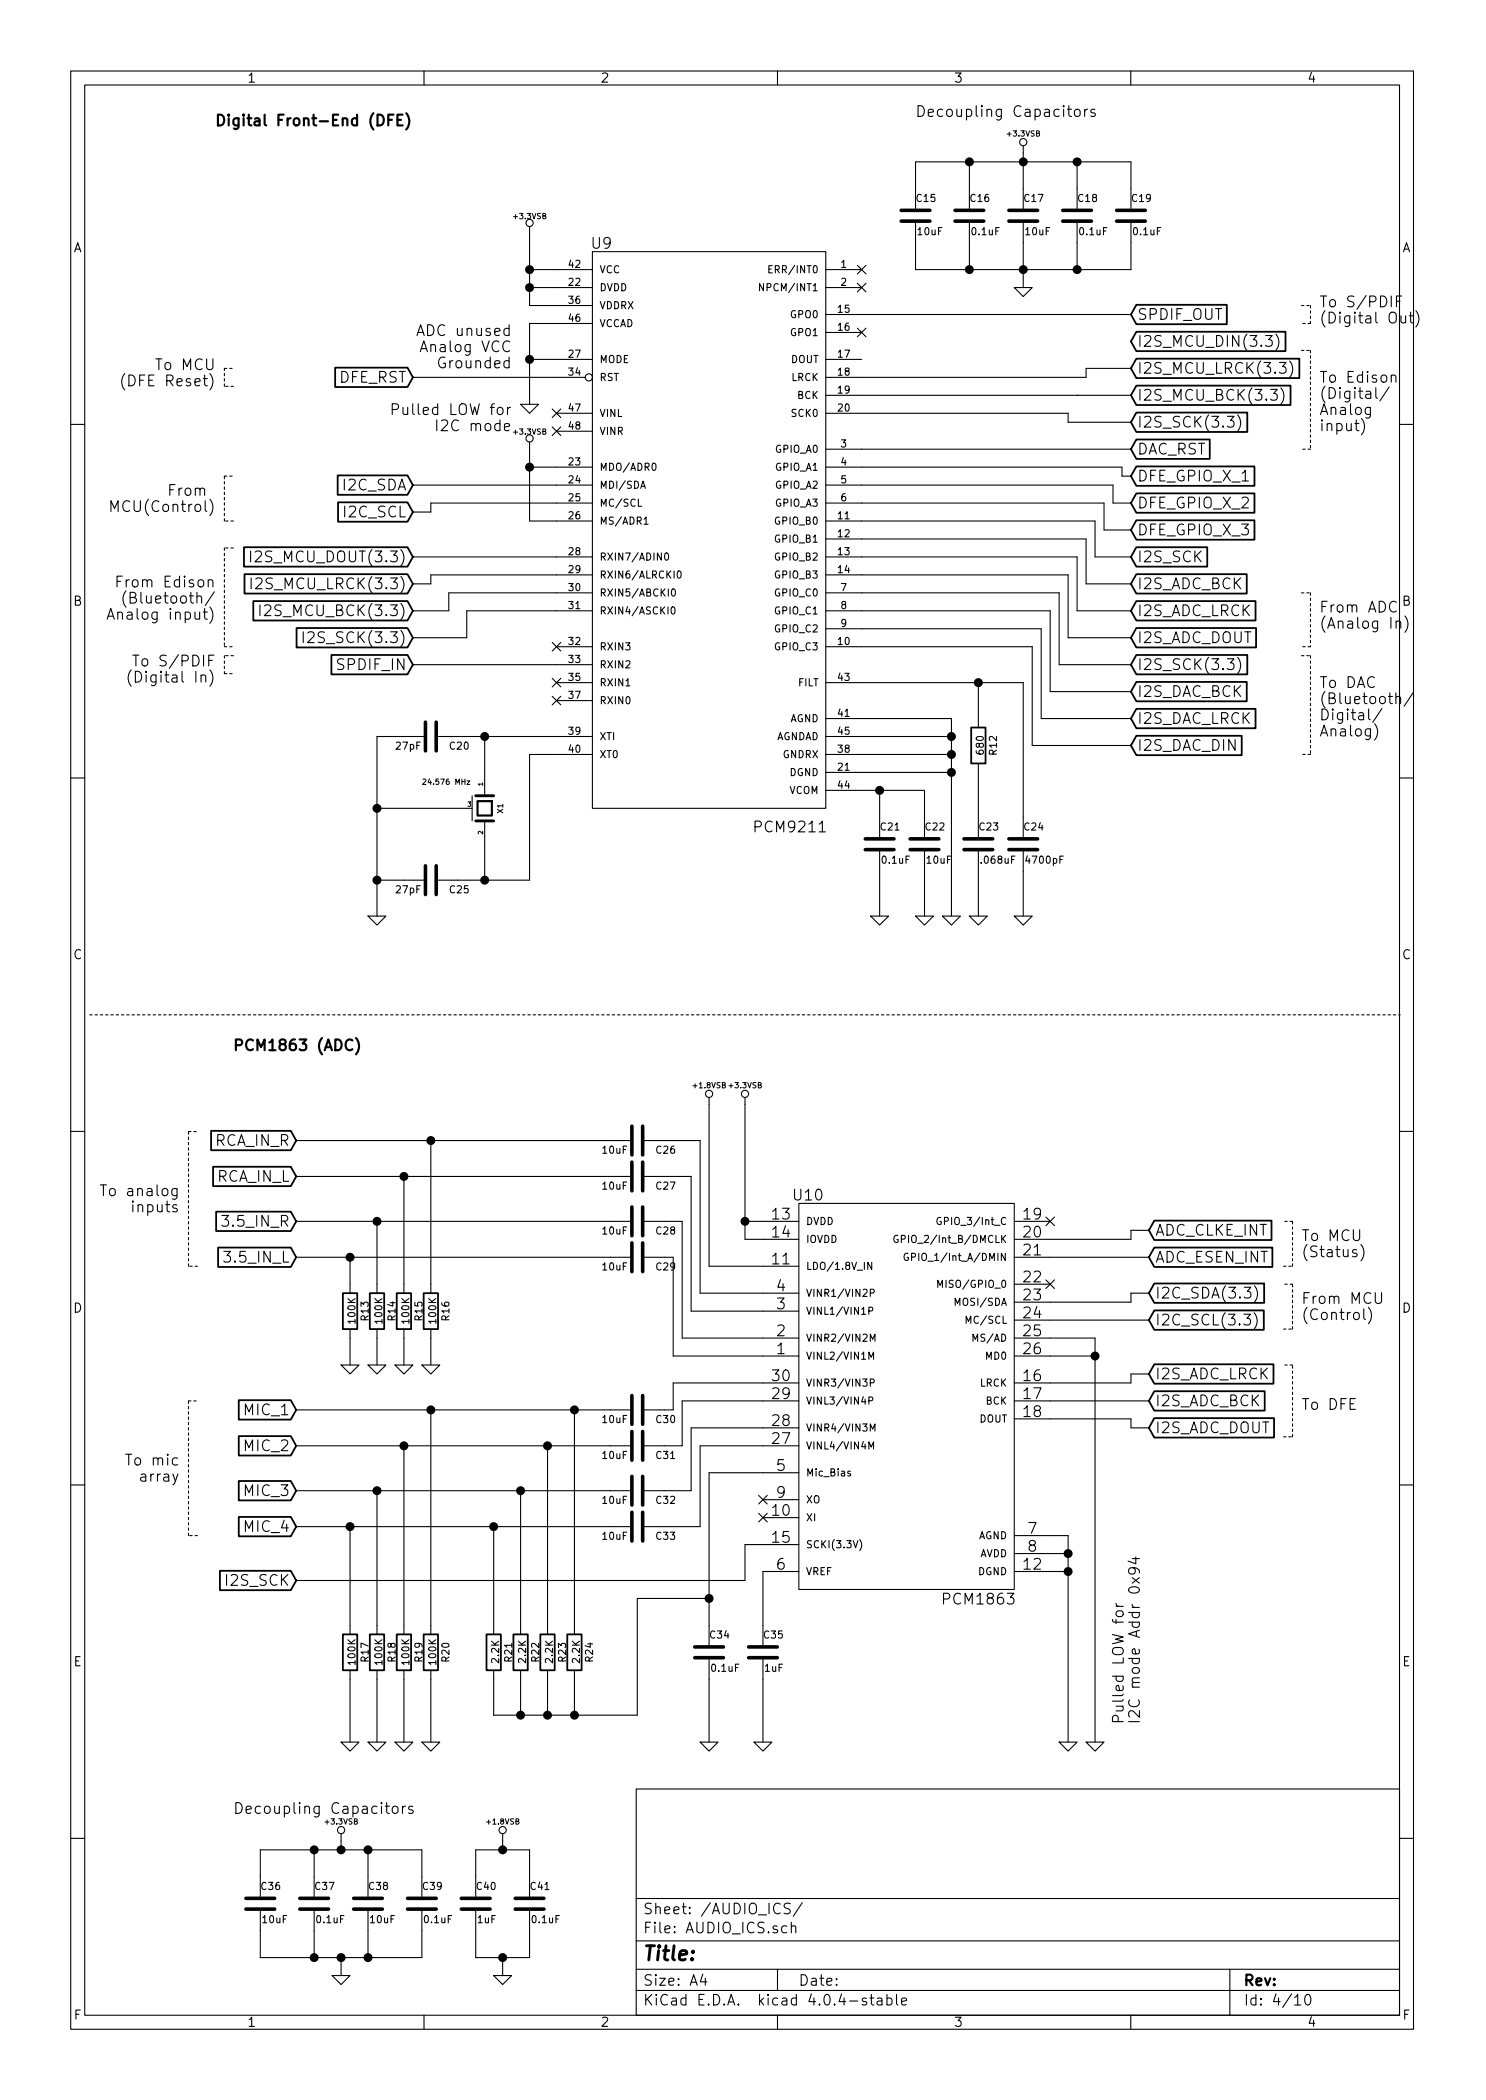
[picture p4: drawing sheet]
EESchema Schematic File Version 2
LIBS:museV2-rescue
LIBS:IntelEdisonBlockTemplate-cache
LIBS:74xgxx
LIBS:ac-dc
LIBS:actel
LIBS:adc-dac
LIBS:analog_switches
LIBS:atmel
LIBS:audio
LIBS:brooktre
LIBS:cmos_ieee
LIBS:conn
LIBS:contrib
LIBS:cypress
LIBS:dc-dc
LIBS:device
LIBS:digital-audio
LIBS:display
LIBS:dsp
LIBS:elec-unifil
LIBS:ftdi
LIBS:gennum
LIBS:graphic
LIBS:hc11
LIBS:intel
LIBS:interface
LIBS:ir
LIBS:linear
LIBS:logo
LIBS:memory
LIBS:microchip_pic10mcu
LIBS:microchip_pic12mcu
LIBS:microchip_pic16mcu
LIBS:microchip_pic18mcu
LIBS:microchip
LIBS:microchip1
LIBS:microcontrollers
LIBS:motorola
LIBS:msp430
LIBS:nxp_armmcu
LIBS:opto
LIBS:power
LIBS:philips
LIBS:powerint
LIBS:pspice
LIBS:references
LIBS:regul
LIBS:relays
LIBS:sensors
LIBS:siliconi
LIBS:special
LIBS:stm8
LIBS:stm32
LIBS:supertex
LIBS:texas
LIBS:transf
LIBS:transistors
LIBS:ttl_ieee
LIBS:valves
LIBS:video
LIBS:xilinx
LIBS:atx24
LIBS:muse-cache
LIBS:museV2-cache
EELAYER 25 0
EELAYER END
$Descr A4 8268 11693 portrait
encoding utf-8
Sheet 4 10
Title ""
Date ""
Rev ""
Comp ""
Comment1 ""
Comment2 ""
Comment3 ""
Comment4 ""
$EndDescr
Text Notes 1200 2850 2    60   ~ 0
From \nMCU(Control)
Text Notes 7350 1800 0    60   ~ 0
To S/PDIF\n(Digital Out)
Text Notes 7350 3500 0    60   ~ 0
From ADC\n(Analog In)
Text Notes 7350 4100 0    60   ~ 0
To DAC\n(Bluetooth/\nDigital/\nAnalog)
Text Notes 7350 2400 0    60   ~ 0
To Edison\n(Digital/\nAnalog\ninput)
Text Notes 1200 700  0    60   ~ 12
Digital Front-End (DFE)
NoConn ~ 4800 1850
Text Notes 2850 2050 2    60   ~ 0
ADC unused\nAnalog VCC\nGrounded
$Comp
L +3.3VSB #PWR045
U 1 1
P 2950 1300
F 0 "#PWR045" H 2950 1260 30  0001 C CNN
F 1 "+3.3VSB" H 2950 1400 30  0000 C CNN
F 2 "" H 2950 1300 60  0000 C CNN
F 3 "" H 2950 1300 60  0000 C CNN
	1    2950 1300
	1    0    0    -1  
$EndComp
Text Notes 2850 2400 2    60   ~ 0
Pulled LOW for\nI2C mode
$Comp
L GND-RESCUE-museV2-RESCUE-museV2 #PWR046
U 1 1
P 2950 2250
F 0 "#PWR046" H 2950 2250 30  0001 C CNN
F 1 "GND" H 2950 2180 30  0001 C CNN
F 2 "" H 2950 2250 60  0000 C CNN
F 3 "" H 2950 2250 60  0000 C CNN
	1    2950 2250
	1    0    0    -1  
$EndComp
NoConn ~ 5850 7150
Text Notes 6350 9600 1    60   ~ 0
Pulled LOW for\nI2C mode Addr 0x94
NoConn ~ 4250 8450
NoConn ~ 4250 8350
NoConn ~ 3100 2400
NoConn ~ 3100 2300
NoConn ~ 3100 3600
NoConn ~ 3100 3800
NoConn ~ 3100 3900
$Comp
L C-RESCUE-museV2 C20
U 1 1
P 2400 4100
F 0 "C20" V 2450 4200 40  0000 L CNN
F 1 "27pF" V 2450 3900 40  0000 L CNN
F 2 "" H 2438 3950 30  0000 C CNN
F 3 "" H 2400 4100 60  0000 C CNN
	1    2400 4100
	0    1    1    0   
$EndComp
$Comp
L GND-RESCUE-museV2-RESCUE-museV2 #PWR047
U 1 1
P 2100 5100
F 0 "#PWR047" H 2100 5100 30  0001 C CNN
F 1 "GND" H 2100 5030 30  0001 C CNN
F 2 "" H 2100 5100 60  0000 C CNN
F 3 "" H 2100 5100 60  0000 C CNN
	1    2100 5100
	1    0    0    -1  
$EndComp
$Comp
L R-RESCUE-museV2 R12
U 1 1
P 5450 4150
F 0 "R12" V 5530 4150 40  0000 C CNN
F 1 "680" V 5457 4151 40  0000 C CNN
F 2 "" V 5380 4150 30  0000 C CNN
F 3 "" H 5450 4150 30  0000 C CNN
	1    5450 4150
	1    0    0    -1  
$EndComp
$Comp
L GND-RESCUE-museV2-RESCUE-museV2 #PWR048
U 1 1
P 5700 5100
F 0 "#PWR048" H 5700 5100 30  0001 C CNN
F 1 "GND" H 5700 5030 30  0001 C CNN
F 2 "" H 5700 5100 60  0000 C CNN
F 3 "" H 5700 5100 60  0000 C CNN
	1    5700 5100
	1    0    0    -1  
$EndComp
$Comp
L C-RESCUE-museV2 C24
U 1 1
P 5700 4700
F 0 "C24" H 5700 4800 40  0000 L CNN
F 1 "4700pF" H 5706 4615 40  0000 L CNN
F 2 "" H 5738 4550 30  0000 C CNN
F 3 "" H 5700 4700 60  0000 C CNN
	1    5700 4700
	1    0    0    -1  
$EndComp
$Comp
L GND-RESCUE-museV2-RESCUE-museV2 #PWR049
U 1 1
P 5450 5100
F 0 "#PWR049" H 5450 5100 30  0001 C CNN
F 1 "GND" H 5450 5030 30  0001 C CNN
F 2 "" H 5450 5100 60  0000 C CNN
F 3 "" H 5450 5100 60  0000 C CNN
	1    5450 5100
	1    0    0    -1  
$EndComp
$Comp
L C-RESCUE-museV2 C23
U 1 1
P 5450 4700
F 0 "C23" H 5450 4800 40  0000 L CNN
F 1 ".068uF" H 5456 4615 40  0000 L CNN
F 2 "" H 5488 4550 30  0000 C CNN
F 3 "" H 5450 4700 60  0000 C CNN
	1    5450 4700
	1    0    0    -1  
$EndComp
$Comp
L GND-RESCUE-museV2-RESCUE-museV2 #PWR050
U 1 1
P 5300 5100
F 0 "#PWR050" H 5300 5100 30  0001 C CNN
F 1 "GND" H 5300 5030 30  0001 C CNN
F 2 "" H 5300 5100 60  0000 C CNN
F 3 "" H 5300 5100 60  0000 C CNN
	1    5300 5100
	1    0    0    -1  
$EndComp
$Comp
L GND-RESCUE-museV2-RESCUE-museV2 #PWR051
U 1 1
P 5150 5100
F 0 "#PWR051" H 5150 5100 30  0001 C CNN
F 1 "GND" H 5150 5030 30  0001 C CNN
F 2 "" H 5150 5100 60  0000 C CNN
F 3 "" H 5150 5100 60  0000 C CNN
	1    5150 5100
	1    0    0    -1  
$EndComp
$Comp
L GND-RESCUE-museV2-RESCUE-museV2 #PWR052
U 1 1
P 4900 5100
F 0 "#PWR052" H 4900 5100 30  0001 C CNN
F 1 "GND" H 4900 5030 30  0001 C CNN
F 2 "" H 4900 5100 60  0000 C CNN
F 3 "" H 4900 5100 60  0000 C CNN
	1    4900 5100
	1    0    0    -1  
$EndComp
$Comp
L C-RESCUE-museV2 C22
U 1 1
P 5150 4700
F 0 "C22" H 5150 4800 40  0000 L CNN
F 1 "10uF" H 5156 4615 40  0000 L CNN
F 2 "" H 5188 4550 30  0000 C CNN
F 3 "" H 5150 4700 60  0000 C CNN
	1    5150 4700
	1    0    0    -1  
$EndComp
$Comp
L C-RESCUE-museV2 C21
U 1 1
P 4900 4700
F 0 "C21" H 4900 4800 40  0000 L CNN
F 1 "0.1uF" H 4906 4615 40  0000 L CNN
F 2 "" H 4938 4550 30  0000 C CNN
F 3 "" H 4900 4700 60  0000 C CNN
	1    4900 4700
	1    0    0    -1  
$EndComp
$Comp
L PCM9211 U9
U 1 1
P 3300 1400
F 0 "U9" H 3350 1450 60  0000 C CNN
F 1 "PCM9211" H 4400 -1800 60  0000 C CNN
F 2 "" H 3300 1400 60  0000 C CNN
F 3 "" H 3300 1400 60  0000 C CNN
	1    3300 1400
	1    0    0    -1  
$EndComp
$Comp
L GND-RESCUE-museV2-RESCUE-museV2 #PWR053
U 1 1
P 2400 7600
F 0 "#PWR053" H 2400 7600 30  0001 C CNN
F 1 "GND" H 2400 7530 30  0001 C CNN
F 2 "" H 2400 7600 60  0000 C CNN
F 3 "" H 2400 7600 60  0000 C CNN
	1    2400 7600
	1    0    0    -1  
$EndComp
$Comp
L GND-RESCUE-museV2-RESCUE-museV2 #PWR054
U 1 1
P 2250 7600
F 0 "#PWR054" H 2250 7600 30  0001 C CNN
F 1 "GND" H 2250 7530 30  0001 C CNN
F 2 "" H 2250 7600 60  0000 C CNN
F 3 "" H 2250 7600 60  0000 C CNN
	1    2250 7600
	1    0    0    -1  
$EndComp
$Comp
L GND-RESCUE-museV2-RESCUE-museV2 #PWR055
U 1 1
P 2100 7600
F 0 "#PWR055" H 2100 7600 30  0001 C CNN
F 1 "GND" H 2100 7530 30  0001 C CNN
F 2 "" H 2100 7600 60  0000 C CNN
F 3 "" H 2100 7600 60  0000 C CNN
	1    2100 7600
	1    0    0    -1  
$EndComp
$Comp
L GND-RESCUE-museV2-RESCUE-museV2 #PWR056
U 1 1
P 1950 7600
F 0 "#PWR056" H 1950 7600 30  0001 C CNN
F 1 "GND" H 1950 7530 30  0001 C CNN
F 2 "" H 1950 7600 60  0000 C CNN
F 3 "" H 1950 7600 60  0000 C CNN
	1    1950 7600
	1    0    0    -1  
$EndComp
$Comp
L R-RESCUE-museV2 R13
U 1 1
P 1950 7300
F 0 "R13" V 2030 7300 40  0000 C CNN
F 1 "100K" V 1957 7301 40  0000 C CNN
F 2 "" V 1880 7300 30  0000 C CNN
F 3 "" H 1950 7300 30  0000 C CNN
	1    1950 7300
	1    0    0    -1  
$EndComp
$Comp
L R-RESCUE-museV2 R16
U 1 1
P 2400 7300
F 0 "R16" V 2480 7300 40  0000 C CNN
F 1 "100K" V 2407 7301 40  0000 C CNN
F 2 "" V 2330 7300 30  0000 C CNN
F 3 "" H 2400 7300 30  0000 C CNN
	1    2400 7300
	1    0    0    -1  
$EndComp
$Comp
L C-RESCUE-museV2 C26
U 1 1
P 3550 6350
F 0 "C26" V 3600 6450 40  0000 L CNN
F 1 "10uF" V 3600 6150 40  0000 L CNN
F 2 "" H 3588 6200 30  0000 C CNN
F 3 "" H 3550 6350 60  0000 C CNN
	1    3550 6350
	0    1    1    0   
$EndComp
$Comp
L C-RESCUE-museV2 C27
U 1 1
P 3550 6550
F 0 "C27" V 3600 6650 40  0000 L CNN
F 1 "10uF" V 3600 6350 40  0000 L CNN
F 2 "" H 3588 6400 30  0000 C CNN
F 3 "" H 3550 6550 60  0000 C CNN
	1    3550 6550
	0    1    1    0   
$EndComp
$Comp
L R-RESCUE-museV2 R15
U 1 1
P 2250 7300
F 0 "R15" V 2330 7300 40  0000 C CNN
F 1 "100K" V 2257 7301 40  0000 C CNN
F 2 "" V 2180 7300 30  0000 C CNN
F 3 "" H 2250 7300 30  0000 C CNN
	1    2250 7300
	1    0    0    -1  
$EndComp
$Comp
L R-RESCUE-museV2 R14
U 1 1
P 2100 7300
F 0 "R14" V 2180 7300 40  0000 C CNN
F 1 "100K" V 2107 7301 40  0000 C CNN
F 2 "" V 2030 7300 30  0000 C CNN
F 3 "" H 2100 7300 30  0000 C CNN
	1    2100 7300
	1    0    0    -1  
$EndComp
$Comp
L C-RESCUE-museV2 C29
U 1 1
P 3550 7000
F 0 "C29" V 3600 7100 40  0000 L CNN
F 1 "10uF" V 3600 6800 40  0000 L CNN
F 2 "" H 3588 6850 30  0000 C CNN
F 3 "" H 3550 7000 60  0000 C CNN
	1    3550 7000
	0    1    1    0   
$EndComp
$Comp
L C-RESCUE-museV2 C28
U 1 1
P 3550 6800
F 0 "C28" V 3600 6900 40  0000 L CNN
F 1 "10uF" V 3600 6600 40  0000 L CNN
F 2 "" H 3588 6650 30  0000 C CNN
F 3 "" H 3550 6800 60  0000 C CNN
	1    3550 6800
	0    1    1    0   
$EndComp
$Comp
L C-RESCUE-museV2 C25
U 1 1
P 2400 4900
F 0 "C25" V 2450 5000 40  0000 L CNN
F 1 "27pF" V 2450 4700 40  0000 L CNN
F 2 "" H 2438 4750 30  0000 C CNN
F 3 "" H 2400 4900 60  0000 C CNN
	1    2400 4900
	0    1    1    0   
$EndComp
$Comp
L +3.3VSB #PWR057
U 1 1
P 4150 6150
F 0 "#PWR057" H 4150 6110 30  0001 C CNN
F 1 "+3.3VSB" H 4150 6260 30  0000 C CNN
F 2 "" H 4150 6150 60  0000 C CNN
F 3 "" H 4150 6150 60  0000 C CNN
	1    4150 6150
	1    0    0    -1  
$EndComp
$Comp
L +1.8VSB #PWR058
U 1 1
P 3950 6150
F 0 "#PWR058" H 3950 6290 20  0001 C CNN
F 1 "+1.8VSB" H 3950 6260 30  0000 C CNN
F 2 "" H 3950 6150 60  0000 C CNN
F 3 "" H 3950 6150 60  0000 C CNN
	1    3950 6150
	1    0    0    -1  
$EndComp
NoConn ~ 5850 6800
Text Notes 1300 5850 0    60   ~ 12
PCM1863 (ADC)
$Comp
L GND-RESCUE-museV2-RESCUE-museV2 #PWR059
U 1 1
P 5950 9700
F 0 "#PWR059" H 5950 9700 30  0001 C CNN
F 1 "GND" H 5950 9630 30  0001 C CNN
F 2 "" H 5950 9700 60  0000 C CNN
F 3 "" H 5950 9700 60  0000 C CNN
	1    5950 9700
	1    0    0    -1  
$EndComp
$Comp
L C-RESCUE-museV2 C35
U 1 1
P 4250 9200
F 0 "C35" H 4250 9300 40  0000 L CNN
F 1 "1uF" H 4256 9115 40  0000 L CNN
F 2 "" H 4288 9050 30  0000 C CNN
F 3 "" H 4250 9200 60  0000 C CNN
	1    4250 9200
	1    0    0    -1  
$EndComp
$Comp
L GND-RESCUE-museV2-RESCUE-museV2 #PWR060
U 1 1
P 4250 9700
F 0 "#PWR060" H 4250 9700 30  0001 C CNN
F 1 "GND" H 4250 9630 30  0001 C CNN
F 2 "" H 4250 9700 60  0000 C CNN
F 3 "" H 4250 9700 60  0000 C CNN
	1    4250 9700
	1    0    0    -1  
$EndComp
$Comp
L C-RESCUE-museV2 C30
U 1 1
P 3550 7850
F 0 "C30" V 3600 7950 40  0000 L CNN
F 1 "10uF" V 3600 7650 40  0000 L CNN
F 2 "" H 3588 7700 30  0000 C CNN
F 3 "" H 3550 7850 60  0000 C CNN
	1    3550 7850
	0    1    1    0   
$EndComp
$Comp
L C-RESCUE-museV2 C31
U 1 1
P 3550 8050
F 0 "C31" V 3600 8150 40  0000 L CNN
F 1 "10uF" V 3600 7850 40  0000 L CNN
F 2 "" H 3588 7900 30  0000 C CNN
F 3 "" H 3550 8050 60  0000 C CNN
	1    3550 8050
	0    1    1    0   
$EndComp
$Comp
L C-RESCUE-museV2 C33
U 1 1
P 3550 8500
F 0 "C33" V 3600 8600 40  0000 L CNN
F 1 "10uF" V 3600 8300 40  0000 L CNN
F 2 "" H 3588 8350 30  0000 C CNN
F 3 "" H 3550 8500 60  0000 C CNN
	1    3550 8500
	0    1    1    0   
$EndComp
$Comp
L C-RESCUE-museV2 C32
U 1 1
P 3550 8300
F 0 "C32" V 3600 8400 40  0000 L CNN
F 1 "10uF" V 3600 8100 40  0000 L CNN
F 2 "" H 3588 8150 30  0000 C CNN
F 3 "" H 3550 8300 60  0000 C CNN
	1    3550 8300
	0    1    1    0   
$EndComp
$Comp
L GND-RESCUE-museV2-RESCUE-museV2 #PWR061
U 1 1
P 2400 9700
F 0 "#PWR061" H 2400 9700 30  0001 C CNN
F 1 "GND" H 2400 9630 30  0001 C CNN
F 2 "" H 2400 9700 60  0000 C CNN
F 3 "" H 2400 9700 60  0000 C CNN
	1    2400 9700
	1    0    0    -1  
$EndComp
$Comp
L GND-RESCUE-museV2-RESCUE-museV2 #PWR062
U 1 1
P 2250 9700
F 0 "#PWR062" H 2250 9700 30  0001 C CNN
F 1 "GND" H 2250 9630 30  0001 C CNN
F 2 "" H 2250 9700 60  0000 C CNN
F 3 "" H 2250 9700 60  0000 C CNN
	1    2250 9700
	1    0    0    -1  
$EndComp
$Comp
L GND-RESCUE-museV2-RESCUE-museV2 #PWR063
U 1 1
P 2100 9700
F 0 "#PWR063" H 2100 9700 30  0001 C CNN
F 1 "GND" H 2100 9630 30  0001 C CNN
F 2 "" H 2100 9700 60  0000 C CNN
F 3 "" H 2100 9700 60  0000 C CNN
	1    2100 9700
	1    0    0    -1  
$EndComp
$Comp
L GND-RESCUE-museV2-RESCUE-museV2 #PWR064
U 1 1
P 1950 9700
F 0 "#PWR064" H 1950 9700 30  0001 C CNN
F 1 "GND" H 1950 9630 30  0001 C CNN
F 2 "" H 1950 9700 60  0000 C CNN
F 3 "" H 1950 9700 60  0000 C CNN
	1    1950 9700
	1    0    0    -1  
$EndComp
$Comp
L R-RESCUE-museV2 R17
U 1 1
P 1950 9200
F 0 "R17" V 2030 9200 40  0000 C CNN
F 1 "100K" V 1957 9201 40  0000 C CNN
F 2 "" V 1880 9200 30  0000 C CNN
F 3 "" H 1950 9200 30  0000 C CNN
	1    1950 9200
	1    0    0    -1  
$EndComp
$Comp
L R-RESCUE-museV2 R20
U 1 1
P 2400 9200
F 0 "R20" V 2480 9200 40  0000 C CNN
F 1 "100K" V 2407 9201 40  0000 C CNN
F 2 "" V 2330 9200 30  0000 C CNN
F 3 "" H 2400 9200 30  0000 C CNN
	1    2400 9200
	1    0    0    -1  
$EndComp
$Comp
L R-RESCUE-museV2 R19
U 1 1
P 2250 9200
F 0 "R19" V 2330 9200 40  0000 C CNN
F 1 "100K" V 2257 9201 40  0000 C CNN
F 2 "" V 2180 9200 30  0000 C CNN
F 3 "" H 2250 9200 30  0000 C CNN
	1    2250 9200
	1    0    0    -1  
$EndComp
$Comp
L R-RESCUE-museV2 R18
U 1 1
P 2100 9200
F 0 "R18" V 2180 9200 40  0000 C CNN
F 1 "100K" V 2107 9201 40  0000 C CNN
F 2 "" V 2030 9200 30  0000 C CNN
F 3 "" H 2100 9200 30  0000 C CNN
	1    2100 9200
	1    0    0    -1  
$EndComp
$Comp
L PCM1863 U10
U 1 1
P 4450 6700
F 0 "U10" H 4500 6750 60  0000 C CNN
F 1 "PCM1863" H 5450 4500 60  0000 C CNN
F 2 "" H 4450 6700 60  0000 C CNN
F 3 "" H 4450 6700 60  0000 C CNN
	1    4450 6700
	1    0    0    -1  
$EndComp
$Comp
L C-RESCUE-museV2 C34
U 1 1
P 3950 9200
F 0 "C34" H 3950 9300 40  0000 L CNN
F 1 "0.1uF" H 3956 9115 40  0000 L CNN
F 2 "" H 3988 9050 30  0000 C CNN
F 3 "" H 3950 9200 60  0000 C CNN
	1    3950 9200
	1    0    0    -1  
$EndComp
$Comp
L GND-RESCUE-museV2-RESCUE-museV2 #PWR065
U 1 1
P 3950 9700
F 0 "#PWR065" H 3950 9700 30  0001 C CNN
F 1 "GND" H 3950 9630 30  0001 C CNN
F 2 "" H 3950 9700 60  0000 C CNN
F 3 "" H 3950 9700 60  0000 C CNN
	1    3950 9700
	1    0    0    -1  
$EndComp
$Comp
L R-RESCUE-museV2 R24
U 1 1
P 3200 9200
F 0 "R24" V 3280 9200 40  0000 C CNN
F 1 "2.2K" V 3207 9201 40  0000 C CNN
F 2 "" V 3130 9200 30  0000 C CNN
F 3 "" H 3200 9200 30  0000 C CNN
	1    3200 9200
	1    0    0    -1  
$EndComp
$Comp
L R-RESCUE-museV2 R23
U 1 1
P 3050 9200
F 0 "R23" V 3130 9200 40  0000 C CNN
F 1 "2.2K" V 3057 9201 40  0000 C CNN
F 2 "" V 2980 9200 30  0000 C CNN
F 3 "" H 3050 9200 30  0000 C CNN
	1    3050 9200
	1    0    0    -1  
$EndComp
$Comp
L R-RESCUE-museV2 R22
U 1 1
P 2900 9200
F 0 "R22" V 2980 9200 40  0000 C CNN
F 1 "2.2K" V 2907 9201 40  0000 C CNN
F 2 "" V 2830 9200 30  0000 C CNN
F 3 "" H 2900 9200 30  0000 C CNN
	1    2900 9200
	1    0    0    -1  
$EndComp
$Comp
L R-RESCUE-museV2 R21
U 1 1
P 2750 9200
F 0 "R21" V 2830 9200 40  0000 C CNN
F 1 "2.2K" V 2757 9201 40  0000 C CNN
F 2 "" V 2680 9200 30  0000 C CNN
F 3 "" H 2750 9200 30  0000 C CNN
	1    2750 9200
	1    0    0    -1  
$EndComp
NoConn ~ 4800 1600
NoConn ~ 4800 1500
Text Notes 1200 3450 2    60   ~ 0
From Edison\n(Bluetooth/\nAnalog input)
$Comp
L +3.3VSB #PWR066
U 1 1
P 2950 2500
F 0 "#PWR066" H 2950 2460 30  0001 C CNN
F 1 "+3.3VSB" H 2950 2600 30  0000 C CNN
F 2 "" H 2950 2500 60  0000 C CNN
F 3 "" H 2950 2500 60  0000 C CNN
	1    2950 2500
	1    0    0    -1  
$EndComp
$Comp
L GND-RESCUE-museV2-RESCUE-museV2 #PWR067
U 1 1
P 6100 9700
F 0 "#PWR067" H 6100 9700 30  0001 C CNN
F 1 "GND" H 6100 9630 30  0001 C CNN
F 2 "" H 6100 9700 60  0000 C CNN
F 3 "" H 6100 9700 60  0000 C CNN
	1    6100 9700
	1    0    0    -1  
$EndComp
Wire Notes Line
	7250 3300 7300 3300
Wire Wire Line
	5850 6900 6300 6900
Wire Wire Line
	2250 8050 2250 9050
Wire Wire Line
	3900 8050 4250 8050
Wire Wire Line
	3900 8500 3900 8050
Wire Wire Line
	3700 8500 3900 8500
Wire Wire Line
	3850 7950 4250 7950
Wire Wire Line
	3850 8300 3850 7950
Wire Wire Line
	3700 8300 3850 8300
Wire Wire Line
	3800 7800 4250 7800
Wire Wire Line
	3800 8050 3800 7800
Wire Wire Line
	3700 8050 3800 8050
Wire Wire Line
	3750 7700 4250 7700
Wire Wire Line
	3750 7850 3750 7700
Connection ~ 3200 7850
Connection ~ 3050 8050
Connection ~ 2900 8300
Connection ~ 2750 8500
Wire Wire Line
	3200 7850 3200 9050
Wire Wire Line
	3050 8050 3050 9050
Wire Wire Line
	2900 8300 2900 9050
Wire Wire Line
	2750 8500 2750 9050
Connection ~ 2900 9550
Wire Wire Line
	2750 9350 2750 9550
Connection ~ 3050 9550
Wire Wire Line
	2900 9350 2900 9550
Connection ~ 3200 9550
Wire Wire Line
	3050 9550 3050 9350
Connection ~ 3950 8900
Wire Wire Line
	3550 9550 3550 8900
Wire Wire Line
	2750 9550 3550 9550
Wire Wire Line
	3200 9350 3200 9550
Wire Wire Line
	3700 7000 3750 7000
Wire Wire Line
	3700 6800 3800 6800
Wire Wire Line
	3700 6550 3850 6550
Wire Wire Line
	3700 6350 3900 6350
Connection ~ 2250 8050
Connection ~ 2400 7850
Wire Wire Line
	2400 7850 2400 9050
Wire Wire Line
	3550 8900 3950 8900
Connection ~ 2100 8300
Wire Wire Line
	2100 8300 2100 9050
Wire Wire Line
	3950 8200 4250 8200
Wire Wire Line
	3950 8200 3950 9050
Wire Wire Line
	3950 9350 3950 9700
Wire Wire Line
	4150 8600 4250 8600
Wire Wire Line
	4150 8800 4150 8600
Wire Wire Line
	1650 8800 4150 8800
Connection ~ 1950 8500
Wire Wire Line
	1950 8500 1950 9050
Wire Wire Line
	1950 9350 1950 9700
Wire Wire Line
	2100 9350 2100 9700
Wire Wire Line
	2250 9350 2250 9700
Wire Wire Line
	2400 9350 2400 9700
Wire Wire Line
	1650 8500 3400 8500
Wire Wire Line
	1650 8300 3400 8300
Wire Wire Line
	1650 8050 3400 8050
Wire Wire Line
	1650 7850 3400 7850
Wire Wire Line
	3900 7200 4250 7200
Wire Wire Line
	3850 7300 4250 7300
Wire Wire Line
	3800 7450 4250 7450
Wire Wire Line
	3750 7550 4250 7550
Wire Wire Line
	3750 7000 3750 7550
Wire Wire Line
	3800 6800 3800 7450
Wire Wire Line
	3850 6550 3850 7300
Wire Wire Line
	3900 6350 3900 7200
Wire Wire Line
	5850 7000 6400 7000
Wire Notes Line
	500  5650 7800 5650
Wire Wire Line
	5850 7350 6400 7350
Wire Wire Line
	5850 7900 6300 7900
Wire Wire Line
	5850 7700 6300 7700
Wire Wire Line
	5850 7800 6400 7800
Connection ~ 5950 8650
Wire Wire Line
	5850 8550 5950 8550
Connection ~ 5950 8750
Wire Wire Line
	5850 8650 5950 8650
Wire Wire Line
	5950 8750 5850 8750
Wire Wire Line
	5950 8550 5950 9700
Wire Wire Line
	4250 8750 4250 9050
Wire Wire Line
	4250 9350 4250 9700
Wire Wire Line
	3950 7050 4250 7050
Wire Wire Line
	4150 6800 4250 6800
Wire Wire Line
	4150 6150 4150 6900
Wire Wire Line
	2700 4700 2700 4900
Wire Wire Line
	2550 4900 2950 4900
Wire Wire Line
	2700 4100 2700 4300
Wire Wire Line
	2550 4100 3100 4100
Connection ~ 2700 4100
Connection ~ 2700 4900
Wire Wire Line
	1950 7000 1950 7150
Connection ~ 1950 7000
Wire Wire Line
	2100 6800 2100 7150
Connection ~ 2100 6800
Wire Wire Line
	2250 6550 2250 7150
Connection ~ 2250 6550
Wire Wire Line
	2400 6350 2400 7150
Connection ~ 2400 6350
Wire Wire Line
	1950 7450 1950 7600
Wire Wire Line
	2100 7450 2100 7600
Wire Wire Line
	2250 7450 2250 7600
Wire Wire Line
	2400 7450 2400 7600
Wire Wire Line
	1650 6350 3400 6350
Wire Wire Line
	1650 6550 3400 6550
Wire Wire Line
	1650 6800 3400 6800
Wire Wire Line
	1650 7000 3400 7000
Wire Wire Line
	4800 4400 5150 4400
Wire Wire Line
	4900 4400 4900 4550
Wire Wire Line
	5150 4400 5150 4550
Connection ~ 4900 4400
Wire Wire Line
	4900 4850 4900 5100
Wire Wire Line
	5150 4850 5150 5100
Wire Wire Line
	5300 4300 4800 4300
Wire Wire Line
	5300 4000 5300 5100
Wire Wire Line
	5300 4200 4800 4200
Connection ~ 5300 4300
Wire Wire Line
	4800 4100 5300 4100
Connection ~ 5300 4200
Wire Wire Line
	4800 4000 5300 4000
Connection ~ 5300 4100
Wire Wire Line
	5450 4850 5450 5100
Wire Wire Line
	5700 4850 5700 5100
Wire Wire Line
	5450 4300 5450 4550
Wire Wire Line
	5450 3800 5450 4000
Wire Wire Line
	4800 3800 5700 3800
Wire Wire Line
	5700 3800 5700 4550
Connection ~ 5450 3800
Wire Wire Line
	2950 4900 2950 4200
Wire Wire Line
	2950 4200 3100 4200
Wire Wire Line
	2100 4100 2250 4100
Wire Wire Line
	2100 4100 2100 5100
Wire Wire Line
	2100 4900 2250 4900
Wire Wire Line
	3100 3700 2300 3700
Wire Wire Line
	5850 7250 6300 7250
Wire Wire Line
	3100 2800 2400 2800
Wire Wire Line
	2300 2700 3100 2700
Wire Wire Line
	3100 2100 2300 2100
Wire Wire Line
	2950 1800 2950 2250
Wire Wire Line
	2950 2000 3100 2000
Wire Wire Line
	2950 1300 2950 1700
Wire Wire Line
	2950 1500 3100 1500
Wire Wire Line
	2950 1600 3100 1600
Connection ~ 2950 1500
Wire Wire Line
	2950 1700 3100 1700
Connection ~ 2950 1600
Wire Wire Line
	2950 1800 3100 1800
Connection ~ 2950 2000
Wire Wire Line
	4800 1750 6300 1750
Wire Wire Line
	4800 2300 5950 2300
Wire Wire Line
	4800 2200 6300 2200
Wire Wire Line
	4800 2100 6050 2100
Wire Wire Line
	4800 2900 6100 2900
Wire Wire Line
	4800 3000 6050 3000
Wire Wire Line
	4800 3100 6000 3100
Wire Wire Line
	4800 3200 5950 3200
Wire Wire Line
	4800 3300 5900 3300
Wire Wire Line
	4800 3400 5850 3400
Wire Wire Line
	4800 3500 5800 3500
Wire Wire Line
	4800 3600 5750 3600
Wire Notes Line
	7250 1950 7300 1950
Wire Notes Line
	7300 1950 7300 2500
Wire Notes Line
	7300 2500 7250 2500
Wire Notes Line
	7250 3650 7300 3650
Wire Notes Line
	7300 4200 7250 4200
Wire Notes Line
	7250 1700 7300 1700
Wire Notes Line
	7300 1700 7300 1800
Wire Notes Line
	7300 1800 7250 1800
Wire Notes Line
	1300 2900 1250 2900
Wire Notes Line
	1250 2900 1250 2650
Connection ~ 2100 4900
Wire Wire Line
	2950 2900 3100 2900
Wire Wire Line
	6100 7550 5850 7550
Wire Wire Line
	6100 7450 5850 7450
Wire Notes Line
	1300 3050 1250 3050
Wire Notes Line
	1250 3050 1250 3600
Wire Notes Line
	1250 3600 1300 3600
Wire Wire Line
	2950 2600 3100 2600
Wire Wire Line
	2950 2500 2950 2900
Connection ~ 2950 2600
Wire Wire Line
	4150 6900 4250 6900
Connection ~ 4150 6800
Wire Wire Line
	3950 7050 3950 6150
Connection ~ 6100 7550
Wire Wire Line
	6100 7450 6100 9700
Wire Wire Line
	3700 7850 3750 7850
Wire Notes Line
	1250 2650 1300 2650
Text GLabel 2300 3700 0    60   Input ~ 0
SPDIF_IN
Text GLabel 2300 3550 0    60   Input ~ 0
I2S_SCK(3.3)
Text GLabel 2300 3400 0    60   Input ~ 0
I2S_MCU_BCK(3.3)
Text GLabel 2300 3250 0    60   Input ~ 0
I2S_MCU_LRCK(3.3)
Text GLabel 2300 3100 0    60   Input ~ 0
I2S_MCU_DOUT(3.3)
Wire Wire Line
	3100 3100 2300 3100
Wire Wire Line
	2300 3250 2400 3250
Wire Wire Line
	2400 3250 2400 3200
Wire Wire Line
	2400 3200 3100 3200
Wire Wire Line
	2300 3400 2500 3400
Wire Wire Line
	2500 3400 2500 3300
Wire Wire Line
	2500 3300 3100 3300
Wire Wire Line
	2300 3550 2600 3550
Wire Wire Line
	2600 3550 2600 3400
Wire Wire Line
	2600 3400 3100 3400
Text GLabel 2300 2700 0    60   Input ~ 0
I2C_SDA
Text GLabel 2300 2850 0    60   Input ~ 0
I2C_SCL
Wire Wire Line
	2400 2800 2400 2850
Wire Wire Line
	2400 2850 2300 2850
Text GLabel 2300 2100 0    60   Input ~ 0
DFE_RST
Text GLabel 6300 4150 2    60   Input ~ 0
I2S_DAC_DIN
Text GLabel 6300 4000 2    60   Input ~ 0
I2S_DAC_LRCK
Text GLabel 6300 3850 2    60   Input ~ 0
I2S_DAC_BCK
Text GLabel 6300 3700 2    60   Input ~ 0
I2S_SCK(3.3)
Wire Wire Line
	5850 3400 5850 3850
Wire Wire Line
	5850 3850 6300 3850
Wire Wire Line
	6300 4000 5800 4000
Wire Wire Line
	5800 4000 5800 3500
Wire Wire Line
	6300 4150 5750 4150
Wire Wire Line
	5750 4150 5750 3600
Text GLabel 6300 2500 2    60   Input ~ 0
DAC_RST
Text GLabel 6300 1750 2    60   Input ~ 0
SPDIF_OUT
Text Notes 1200 3800 2    60   ~ 0
To S/PDIF\n(Digital In)
Wire Notes Line
	1300 3650 1250 3650
Wire Notes Line
	1250 3650 1250 3750
Wire Notes Line
	1250 3750 1300 3750
Wire Wire Line
	4800 2500 6300 2500
Text GLabel 6300 2350 2    60   Input ~ 0
I2S_SCK(3.3)
Text GLabel 6300 2200 2    60   Input ~ 0
I2S_MCU_BCK(3.3)
Text GLabel 6300 2050 2    60   Input ~ 0
I2S_MCU_LRCK(3.3)
Text GLabel 6300 1900 2    60   Input ~ 0
I2S_MCU_DIN(3.3)
Wire Wire Line
	6300 2050 6050 2050
Wire Wire Line
	6050 2050 6050 2100
Wire Wire Line
	6000 2200 6000 2200
$Comp
L CRYSTAL_SMD X1
U 1 1
P 2700 4500
F 0 "X1" H 2700 4590 30  0000 C CNN
F 1 "24.576 MHz" V 2550 4150 30  0000 L CNN
F 2 "" H 2700 4500 60  0000 C CNN
F 3 "" H 2700 4500 60  0000 C CNN
	1    2700 4500
	0    1    1    0   
$EndComp
Wire Wire Line
	2600 4500 2100 4500
Connection ~ 2100 4500
Text GLabel 6300 3100 2    60   Input ~ 0
I2S_SCK
Text GLabel 1650 6350 0    60   Input ~ 0
RCA_IN_R
Text GLabel 1650 6550 0    60   Input ~ 0
RCA_IN_L
Text GLabel 1650 6800 0    60   Input ~ 0
3.5_IN_R
Text GLabel 1650 7000 0    60   Input ~ 0
3.5_IN_L
Text GLabel 1650 7850 0    60   Input ~ 0
MIC_1
Text GLabel 1650 8050 0    60   Input ~ 0
MIC_2
Text GLabel 1650 8300 0    60   Input ~ 0
MIC_3
Text GLabel 1650 8500 0    60   Input ~ 0
MIC_4
Text GLabel 1650 8800 0    60   Input ~ 0
I2S_SCK
Wire Notes Line
	1100 8550 1050 8550
Wire Notes Line
	1050 8550 1050 7800
Wire Notes Line
	1050 7800 1100 7800
Text Notes 1000 8250 2    60   ~ 0
To mic\narray
Wire Notes Line
	1100 7050 1050 7050
Wire Notes Line
	1050 7050 1050 6300
Wire Notes Line
	1050 6300 1100 6300
Text Notes 1000 6750 2    60   ~ 0
To analog\ninputs
Text GLabel 6400 6850 2    60   Input ~ 0
ADC_CLKE_INT
Wire Wire Line
	6300 6900 6300 6850
Wire Wire Line
	6300 6850 6400 6850
Text GLabel 6400 7000 2    60   Input ~ 0
ADC_ESEN_INT
Text GLabel 6400 7200 2    60   Input ~ 0
I2C_SDA(3.3)
Text GLabel 6400 7350 2    60   Input ~ 0
I2C_SCL(3.3)
Wire Wire Line
	6300 7250 6300 7200
Wire Wire Line
	6300 7200 6400 7200
Wire Notes Line
	7150 8000 7200 8000
Wire Notes Line
	7200 8000 7200 7600
Wire Notes Line
	7200 7600 7150 7600
Text Notes 7250 7850 0    60   ~ 0
To DFE
Wire Notes Line
	7150 7400 7200 7400
Wire Notes Line
	7200 7400 7200 7150
Wire Notes Line
	7200 7150 7150 7150
Text Notes 7250 7350 0    60   ~ 0
From MCU\n(Control)
Wire Notes Line
	7150 7050 7200 7050
Wire Notes Line
	7200 7050 7200 6800
Wire Notes Line
	7200 6800 7150 6800
Text Notes 7250 7000 0    60   ~ 0
To MCU\n(Status)
Text Notes 1200 2150 2    60   ~ 0
To MCU\n(DFE Reset)
Wire Notes Line
	1300 2150 1250 2150
Wire Notes Line
	1250 2150 1250 2050
Wire Notes Line
	1250 2050 1300 2050
Text Notes 1300 10100 0    60   ~ 0
Decoupling Capacitors
$Comp
L +1.8VSB #PWR068
U 1 1
P 2800 10250
F 0 "#PWR068" H 2800 10390 20  0001 C CNN
F 1 "+1.8VSB" H 2800 10360 30  0000 C CNN
F 2 "" H 2800 10250 60  0000 C CNN
F 3 "" H 2800 10250 60  0000 C CNN
	1    2800 10250
	1    0    0    -1  
$EndComp
$Comp
L GND-RESCUE-museV2-RESCUE-museV2 #PWR069
U 1 1
P 2800 11000
F 0 "#PWR069" H 2800 11000 30  0001 C CNN
F 1 "GND" H 2800 10930 30  0001 C CNN
F 2 "" H 2800 11000 60  0000 C CNN
F 3 "" H 2800 11000 60  0000 C CNN
	1    2800 11000
	1    0    0    -1  
$EndComp
$Comp
L C-RESCUE-museV2 C41
U 1 1
P 2950 10600
F 0 "C41" H 2950 10700 40  0000 L CNN
F 1 "0.1uF" H 2956 10515 40  0000 L CNN
F 2 "" H 2988 10450 30  0000 C CNN
F 3 "" H 2950 10600 60  0000 C CNN
	1    2950 10600
	1    0    0    -1  
$EndComp
$Comp
L C-RESCUE-museV2 C40
U 1 1
P 2650 10600
F 0 "C40" H 2650 10700 40  0000 L CNN
F 1 "1uF" H 2656 10515 40  0000 L CNN
F 2 "" H 2688 10450 30  0000 C CNN
F 3 "" H 2650 10600 60  0000 C CNN
	1    2650 10600
	1    0    0    -1  
$EndComp
$Comp
L GND-RESCUE-museV2-RESCUE-museV2 #PWR070
U 1 1
P 1900 11000
F 0 "#PWR070" H 1900 11000 30  0001 C CNN
F 1 "GND" H 1900 10930 30  0001 C CNN
F 2 "" H 1900 11000 60  0000 C CNN
F 3 "" H 1900 11000 60  0000 C CNN
	1    1900 11000
	1    0    0    -1  
$EndComp
$Comp
L C-RESCUE-museV2 C39
U 1 1
P 2350 10600
F 0 "C39" H 2350 10700 40  0000 L CNN
F 1 "0.1uF" H 2356 10515 40  0000 L CNN
F 2 "" H 2388 10450 30  0000 C CNN
F 3 "" H 2350 10600 60  0000 C CNN
	1    2350 10600
	1    0    0    -1  
$EndComp
$Comp
L C-RESCUE-museV2 C36
U 1 1
P 1450 10600
F 0 "C36" H 1450 10700 40  0000 L CNN
F 1 "10uF" H 1456 10515 40  0000 L CNN
F 2 "" H 1488 10450 30  0000 C CNN
F 3 "" H 1450 10600 60  0000 C CNN
	1    1450 10600
	1    0    0    -1  
$EndComp
$Comp
L C-RESCUE-museV2 C38
U 1 1
P 2050 10600
F 0 "C38" H 2050 10700 40  0000 L CNN
F 1 "10uF" H 2056 10515 40  0000 L CNN
F 2 "" H 2088 10450 30  0000 C CNN
F 3 "" H 2050 10600 60  0000 C CNN
	1    2050 10600
	1    0    0    -1  
$EndComp
$Comp
L C-RESCUE-museV2 C37
U 1 1
P 1750 10600
F 0 "C37" H 1750 10700 40  0000 L CNN
F 1 "0.1uF" H 1756 10515 40  0000 L CNN
F 2 "" H 1788 10450 30  0000 C CNN
F 3 "" H 1750 10600 60  0000 C CNN
	1    1750 10600
	1    0    0    -1  
$EndComp
$Comp
L +3.3VSB #PWR071
U 1 1
P 1900 10250
F 0 "#PWR071" H 1900 10210 30  0001 C CNN
F 1 "+3.3VSB" H 1900 10360 30  0000 C CNN
F 2 "" H 1900 10250 60  0000 C CNN
F 3 "" H 1900 10250 60  0000 C CNN
	1    1900 10250
	1    0    0    -1  
$EndComp
Wire Wire Line
	1750 10300 1750 10450
Wire Wire Line
	1450 10300 2350 10300
Wire Wire Line
	1900 10300 1900 10250
Wire Wire Line
	2050 10300 2050 10450
Connection ~ 1900 10300
Wire Wire Line
	2350 10300 2350 10450
Connection ~ 2050 10300
Wire Wire Line
	1450 10300 1450 10450
Connection ~ 1750 10300
Wire Wire Line
	1900 10900 1900 11000
Wire Wire Line
	1450 10900 2350 10900
Wire Wire Line
	1750 10750 1750 10900
Wire Wire Line
	1450 10900 1450 10750
Connection ~ 1750 10900
Wire Wire Line
	2050 10750 2050 10900
Connection ~ 1900 10900
Wire Wire Line
	2350 10900 2350 10750
Connection ~ 2050 10900
Wire Wire Line
	2650 10300 2650 10450
Wire Wire Line
	2650 10300 2950 10300
Wire Wire Line
	2800 10300 2800 10250
Connection ~ 2800 10300
Wire Wire Line
	2650 10750 2650 10900
Wire Wire Line
	2650 10900 2950 10900
Wire Wire Line
	2800 10900 2800 11000
Connection ~ 2800 10900
Wire Wire Line
	2950 10900 2950 10750
Wire Wire Line
	2950 10300 2950 10450
$Comp
L GND-RESCUE-museV2-RESCUE-museV2 #PWR072
U 1 1
P 5700 1600
F 0 "#PWR072" H 5700 1600 30  0001 C CNN
F 1 "GND" H 5700 1530 30  0001 C CNN
F 2 "" H 5700 1600 60  0000 C CNN
F 3 "" H 5700 1600 60  0000 C CNN
	1    5700 1600
	1    0    0    -1  
$EndComp
$Comp
L C-RESCUE-museV2 C19
U 1 1
P 6300 1200
F 0 "C19" H 6300 1300 40  0000 L CNN
F 1 "0.1uF" H 6306 1115 40  0000 L CNN
F 2 "" H 6338 1050 30  0000 C CNN
F 3 "" H 6300 1200 60  0000 C CNN
	1    6300 1200
	1    0    0    -1  
$EndComp
$Comp
L C-RESCUE-museV2 C18
U 1 1
P 6000 1200
F 0 "C18" H 6000 1300 40  0000 L CNN
F 1 "0.1uF" H 6006 1115 40  0000 L CNN
F 2 "" H 6038 1050 30  0000 C CNN
F 3 "" H 6000 1200 60  0000 C CNN
	1    6000 1200
	1    0    0    -1  
$EndComp
Text Notes 5100 650  0    60   ~ 0
Decoupling Capacitors
$Comp
L C-RESCUE-museV2 C15
U 1 1
P 5100 1200
F 0 "C15" H 5100 1300 40  0000 L CNN
F 1 "10uF" H 5106 1115 40  0000 L CNN
F 2 "" H 5138 1050 30  0000 C CNN
F 3 "" H 5100 1200 60  0000 C CNN
	1    5100 1200
	1    0    0    -1  
$EndComp
$Comp
L C-RESCUE-museV2 C17
U 1 1
P 5700 1200
F 0 "C17" H 5700 1300 40  0000 L CNN
F 1 "10uF" H 5706 1115 40  0000 L CNN
F 2 "" H 5738 1050 30  0000 C CNN
F 3 "" H 5700 1200 60  0000 C CNN
	1    5700 1200
	1    0    0    -1  
$EndComp
$Comp
L C-RESCUE-museV2 C16
U 1 1
P 5400 1200
F 0 "C16" H 5400 1300 40  0000 L CNN
F 1 "0.1uF" H 5406 1115 40  0000 L CNN
F 2 "" H 5438 1050 30  0000 C CNN
F 3 "" H 5400 1200 60  0000 C CNN
	1    5400 1200
	1    0    0    -1  
$EndComp
$Comp
L +3.3VSB #PWR073
U 1 1
P 5700 850
F 0 "#PWR073" H 5700 810 30  0001 C CNN
F 1 "+3.3VSB" H 5700 960 30  0000 C CNN
F 2 "" H 5700 850 60  0000 C CNN
F 3 "" H 5700 850 60  0000 C CNN
	1    5700 850 
	1    0    0    -1  
$EndComp
Wire Wire Line
	5400 900  5400 1050
Wire Wire Line
	5100 900  5100 1050
Wire Wire Line
	5100 900  6300 900 
Connection ~ 5400 900 
Wire Wire Line
	5700 850  5700 1050
Wire Wire Line
	5100 1350 5100 1500
Wire Wire Line
	5100 1500 6300 1500
Connection ~ 5400 1500
Wire Wire Line
	5700 1350 5700 1600
Connection ~ 5700 900 
Wire Wire Line
	6000 900  6000 1050
Wire Wire Line
	6300 900  6300 1050
Connection ~ 6000 900 
Wire Wire Line
	6000 1350 6000 1500
Connection ~ 5700 1500
Wire Wire Line
	6300 1500 6300 1350
Connection ~ 6000 1500
Wire Wire Line
	5400 1350 5400 1500
Wire Wire Line
	6300 3700 5900 3700
Wire Wire Line
	5900 3700 5900 3300
Wire Notes Line
	7300 3650 7300 4200
Wire Notes Line
	7300 3300 7300 3600
Wire Notes Line
	7300 3600 7250 3600
Wire Wire Line
	5950 3200 5950 3550
Wire Wire Line
	6000 3100 6000 3400
Wire Wire Line
	6050 3000 6050 3250
Wire Wire Line
	6300 3100 6100 3100
Wire Wire Line
	6100 3100 6100 2900
Text GLabel 6300 3550 2    60   Input ~ 0
I2S_ADC_DOUT
Wire Wire Line
	5950 3550 6300 3550
Text GLabel 6300 3400 2    60   Input ~ 0
I2S_ADC_LRCK
Wire Wire Line
	6000 3400 6300 3400
Text GLabel 6300 3250 2    60   Input ~ 0
I2S_ADC_BCK
Wire Wire Line
	6050 3250 6300 3250
Wire Wire Line
	5950 2300 5950 2350
Wire Wire Line
	5950 2350 6300 2350
Text GLabel 6300 2950 2    60   Input ~ 0
DFE_GPIO_X_3
Text GLabel 6300 2800 2    60   Input ~ 0
DFE_GPIO_X_2
Text GLabel 6300 2650 2    60   Input ~ 0
DFE_GPIO_X_1
Wire Wire Line
	6300 2950 6150 2950
Wire Wire Line
	6150 2950 6150 2800
Wire Wire Line
	6150 2800 4800 2800
Wire Wire Line
	6300 2800 6200 2800
Wire Wire Line
	6200 2800 6200 2700
Wire Wire Line
	6200 2700 4800 2700
Wire Wire Line
	4800 2600 6250 2600
Wire Wire Line
	6250 2600 6250 2650
Wire Wire Line
	6250 2650 6300 2650
Text GLabel 6400 7650 2    60   Input ~ 0
I2S_ADC_LRCK
Text GLabel 6400 7800 2    60   Input ~ 0
I2S_ADC_BCK
Text GLabel 6400 7950 2    60   Input ~ 0
I2S_ADC_DOUT
Wire Wire Line
	6300 7700 6300 7650
Wire Wire Line
	6300 7650 6400 7650
Wire Wire Line
	6300 7900 6300 7950
Wire Wire Line
	6300 7950 6400 7950
$EndSCHEMATC
